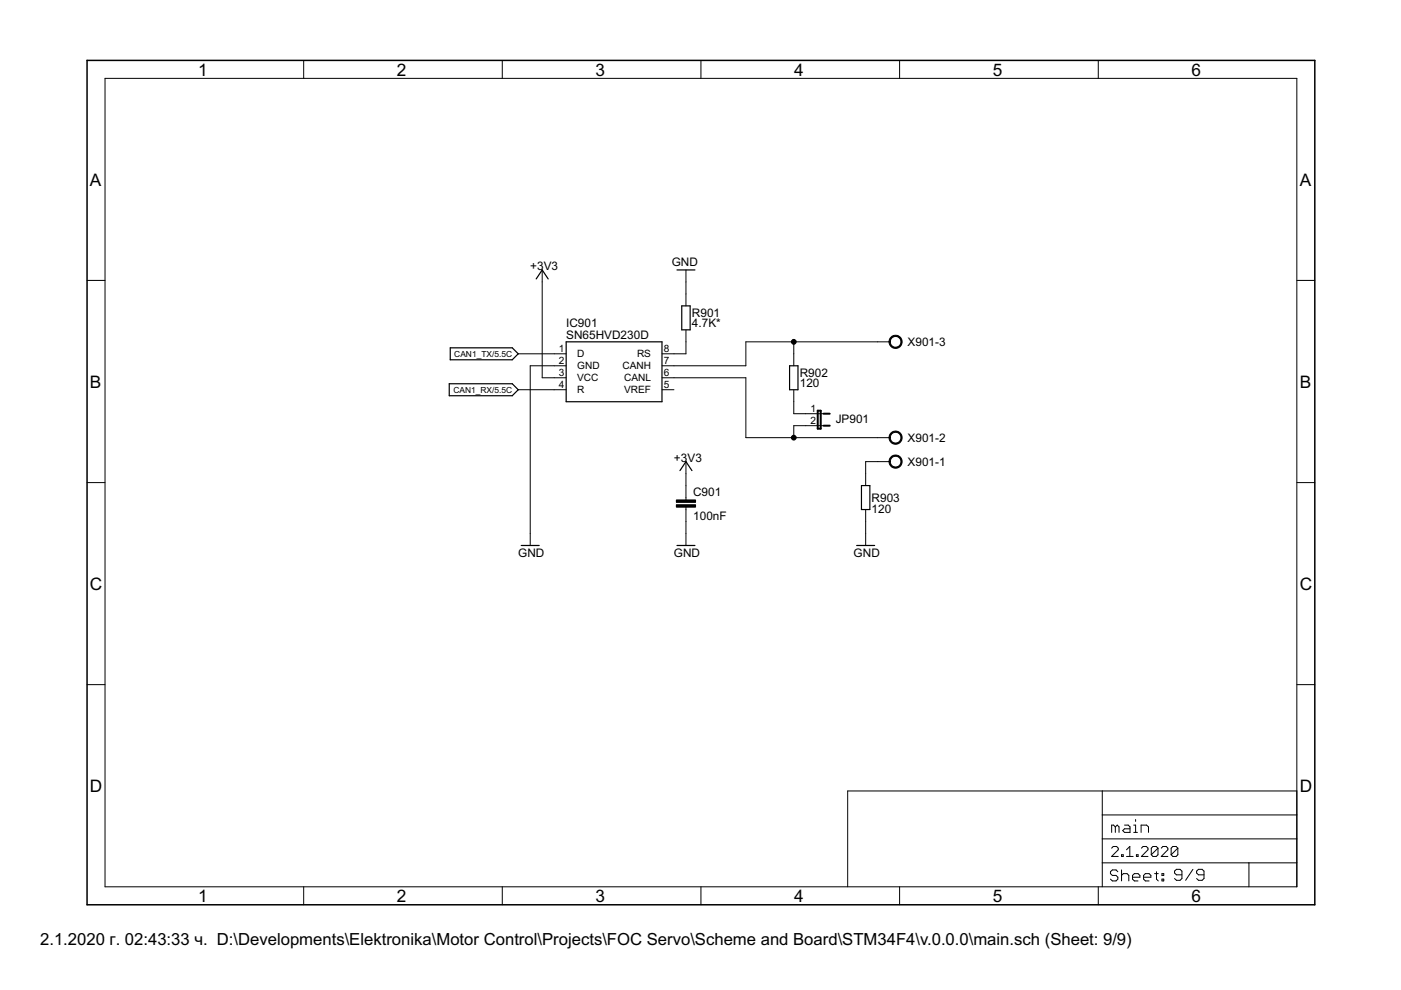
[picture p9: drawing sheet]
<svg xmlns="http://www.w3.org/2000/svg" width="297mm" height="210mm" viewBox="0 0 297 210" stroke-linecap="round" stroke-linejoin="round" font-family="sans-serif">
<g fill="#000" stroke="#000" stroke-width=".25">
<path d="M115 57.2l-1.3 1.9zM115 57.2l1.2 1.9zM143.5 57.2h3.8zM95.5 73.7v2.6zM95.5 76.3h13.1zM95.5 73.7h13.1zM109.9 75l-1.3 1.3zM108.6 73.7l1.3 1.3zM120 72.5h20.4zM140.4 72.5v12.7zM144.5 64.9v5zM146.3 64.9v5z"/>
<path d="M144.5 64.9h1.8zM144.5 69.9h1.8zM167.4 77.6v5zM167.4 77.6h1.8zM95.2 81.4v2.5zM95.2 83.9h13.4zM95.2 81.4h13.4zM109.9 82.6l-1.3 1.3zM108.6 81.4l1.3 1.2zM120 72.5v12.7zM120 85.2h20.4zM145.4 97.9l-1.2 1.9z"/>
<path d="M145.4 97.9l1.3 1.9zM169.2 77.6v5zM167.4 82.6h1.8zM110.5 115.7h3.8zM143.5 115.7h3.8zM181.6 115.7h3.8zM182.6 103v5zM184.4 103v5zM182.6 103h1.8zM182.6 108h1.8z"/>
</g>
<g fill="#000" stroke="#000" stroke-width=".21">
<path d="M22.3 16.6v171.4zM64.4 12.8v3.8zM106.5 12.8v3.8zM148.6 12.8v3.8zM190.7 12.8v3.8zM232.9 12.8v3.8zM22.3 16.6h252.7zM18.5 59.5h3.8zM115 57.2v2.6zM145.4 57.2v2.6zM145.4 59.8v2.5zM275 59.5h3.8z"/>
<path d="M109.9 75h7.6zM112.4 77.6v35.5zM117.5 75h2.5zM117.5 77.6h2.5zM112.4 77.6h5.1zM140.4 77.6h2.5zM140.4 75h2.5zM142.9 77.6h15.2zM145.4 62.3v2.6zM145.4 69.9v2.6zM145.4 72.5v2.5zM142.9 75h2.5z"/>
<path d="M158.1 72.5v5.1zM158.1 72.5h10.2zM168.3 75v2.6zM168.3 72.5v2.5zM186.1 72.5h2.5zM168.3 72.5h17.8zM109.9 82.6h7.6zM115 59.8v20.3zM117.5 80.1h2.5zM117.5 82.6h2.5zM115 80.1h2.5zM140.4 82.6h2.5z"/>
<path d="M140.4 80.1h2.5zM142.9 80.1h15.2zM158.1 80.1v12.7zM158.1 92.8h10.2zM168.3 82.6v2.6zM168.3 85.2v2.5zM168.3 90.3v2.5zM170.8 87.7h2.6zM170.8 90.3h2.6zM168.3 87.7h2.5zM168.3 90.3h2.5zM173.4 87.7h1.2z"/>
<path d="M173.4 90.3h1.2zM183.5 97.9v2.5zM186.1 97.9h2.5zM186.1 92.8h2.5zM168.3 92.8h17.8zM183.5 97.9h2.6zM18.5 102.3h3.8zM112.4 113.1v2.6zM145.4 103v2.5zM145.4 108v2.6zM145.4 105.5v.5zM145.4 107.5v.5z"/>
<path d="M145.4 113.1v2.6zM145.4 97.9v2.5zM145.4 110.6v2.5zM145.4 100.4v2.6zM183.5 100.4v2.6zM183.5 108v2.6zM183.5 113.1v2.6zM183.5 110.6v2.5zM275 102.3h3.8zM18.5 145.2h3.8zM275 145.2h3.8zM179.7 167.7h54z"/>
<path d="M233.7 167.7h41.3zM233.7 177.9h41.3zM233.7 172.8v5.1zM233.7 172.8h41.3zM233.7 167.7v5.1zM235.7 174.9v1.6zM235.7 174.9h.4zM236 179.5l-.3 .3zM236.1 174.9l.4 .4zM236.5 175.3v1.2zM236.5 175.3l.4-.4zM236 179.5h.7z"/>
<path d="M236.9 174.9l.4 .4zM236.7 179.5l.4 .3zM237.3 175.3v1.2zM238 176.1l.4-.4zM238.4 174.9h.8zM238 176.1l.4 .4zM238.4 175.7h1.2zM239.2 174.9l.4 .4zM239.5 179.5v2.1zM239.6 175.3v1.2zM238.4 176.5h1.2zM240.4 174.9h.4z"/>
<path d="M240.4 176.5h.8zM240.8 174.9v1.6zM240.8 173.8v.4zM241.9 174.9v1.6zM241.9 174.9h1.2zM242.4 179.5l-.4 .3zM242.4 179.5h.7zM243.1 174.9l.4 .4zM243.1 179.5l.3 .3zM243.5 175.3v1.2zM244.5 179.5l-.4 .3zM244.5 179.5h.7z"/>
<path d="M245.2 179.5l.3 .3zM245.5 179.8v1.4zM246.5 179.5l-.3 .3zM246.5 179.5h.8zM247.3 179.5l.3 .3zM248.7 179.5l-.4 .3zM248.7 179.5h.7zM249.4 179.5l.3 .3zM249.7 179.8v1.4zM275 172.8v5.1zM275 167.7v5.1zM22.3 188h252.7z"/>
<path d="M64.4 188v3.8zM106.5 188v3.8zM148.6 188v3.8zM179.7 167.7v20.3zM190.7 188v3.8zM232.9 188v3.8zM233.7 182.9v5.1zM233.7 177.9v5zM235.4 184.8v.4zM235.4 185.2l.4 .4zM237.1 180.2l-1.4 1.4zM235.4 184.8l.4-.4z"/>
<path d="M235.8 185.6h.8zM235.4 186.4l.4 .4zM235.8 184.4h.8zM236.6 185.6l.4 .4zM235.8 186.8h.8zM236.6 184.4l.4 .4zM237 186v.4zM237 186.4l-.4 .4zM235.7 181.6h1.4zM237.1 179.8v.4zM237.8 181.2v.4zM237.8 181.2h.3z"/>
<path d="M237.8 184.4v2.4zM237.8 185.6l.4-.4zM238.1 181.2v.4zM237.8 181.6h.3zM238.2 185.2h.8zM238.8 180.2l.7-.7zM238.8 181.6h1.4zM239 185.2l.3 .4zM239.3 185.6v1.2zM240.1 185.6v.8zM240.1 185.6l.4-.4zM240.1 186.4l.4 .4z"/>
<path d="M240.5 185.2h.8zM240.9 181.2v.4zM240.9 181.2h.4zM240.5 186.8h.8zM241.3 185.2l.4 .4zM241.3 181.2v.4zM240.9 181.6h.4zM241.7 185.6v.4zM240.1 186h1.6zM243.4 180.2l-1.4 1.4zM242.5 185.6v.8zM242.5 185.6l.3-.4z"/>
<path d="M242.5 186.4l.3 .4zM242.8 185.2h.8zM242 181.6h1.4zM243.4 179.8v.4zM242.8 186.8h.8zM243.6 185.2l.4 .4zM244 185.6v.4zM242.5 186h1.5zM244.1 179.8v1.4zM244.1 181.2l1.4-1.4zM244.1 181.2l.4 .4zM244.8 185.2h.8z"/>
<path d="M244.5 181.6h.7zM245.2 184.8v1.6zM245.2 186.4l.4 .4zM245.5 181.2l-.3 .4zM247.6 180.2l-1.4 1.4zM246.4 185.2h.3zM246.4 185.2v.4zM246.4 186.4h.3zM246.4 186.4v.4zM246.7 185.2v.4zM246.4 185.6h.3zM246.7 186.4v.4z"/>
<path d="M246.4 186.8h.3zM246.2 181.6h1.4zM247.6 179.8v.4zM248.3 179.8v1.4zM248.3 181.2l1.4-1.4zM248.3 181.2l.4 .4zM249 186.3l.4 .3zM249 184.7v.4zM249 185.1l.4 .4zM248.7 181.6h.7zM249.4 186.6h.8zM249 184.7l.4-.4z"/>
<path d="M249.4 185.5h1.2zM249.7 181.2l-.3 .4zM250.2 186.6l.4-.3zM249.4 184.3h.8zM250.6 184.7v1.6zM250.2 184.3l.4 .4zM252.9 184.3l-1.5 2.3zM253.7 186.3l.4 .3zM253.7 184.7v.4zM253.7 185.1l.4 .4zM254.1 186.6h.8zM253.7 184.7l.4-.4z"/>
<path d="M254.1 185.5h1.2zM254.9 186.6l.4-.3zM254.1 184.3h.8zM255.3 184.7v1.6zM254.9 184.3l.4 .4zM264.8 182.9v5.1zM264.8 182.9h10.2zM233.7 182.9h31.1zM275 182.9v5.1zM275 177.9v5zM275 16.6v171.4z"/>
<path d="M188.9 71.5a1.39 1.39 0 0 1 2.2 .3 1.39 1.39 0 0 1-.8 2 1.39 1.39 0 0 1-1.8-1.3h.2a1.14 1.14 0 0 1 1.6-1.1 1.14 1.14 0 0 1 .3 1.9 1.14 1.14 0 0 1-1.8-.5l-.1-.3h-.2z" fill-rule="evenodd"/>
<path d="M188.9 96.9a1.39 1.39 0 0 1 2.2 .3 1.39 1.39 0 0 1-.8 2 1.39 1.39 0 0 1-1.8-1.3h.2a1.14 1.14 0 0 1 1.6-1.1 1.14 1.14 0 0 1 .3 1.9 1.14 1.14 0 0 1-1.8-.6l-.1-.2h-.2z" fill-rule="evenodd"/>
<path d="M188.9 91.8a1.39 1.39 0 0 1 2.2 .3 1.39 1.39 0 0 1-.8 2 1.39 1.39 0 0 1-1.8-1.3h.2a1.14 1.14 0 0 1 1.6-1.1 1.14 1.14 0 0 1 .3 1.9 1.14 1.14 0 0 1-1.8-.5l-.1-.3h-.2z" fill-rule="evenodd"/>
<circle cx="168.3" cy="72.5" r=".51"/>
<circle cx="168.3" cy="92.8" r=".51"/>
</g>
<path d="M18.5 12.8v179zM18.5 12.8h260.3zM18.5 191.8h260.3zM278.8 12.8v179z" fill="#000" stroke="#000" stroke-width=".32"/>
<path d="M173.4 87.1v3.8zM173.4 90.9h.6zM174 87.1v3.8zM173.4 87.1h.6zM174.6 87.7h1.3zM174.6 90.3h1.3z" fill="#000" stroke="#000" stroke-width=".42"/>
<path d="M143.4 107h4.1v.5h-4.1zM143.4 106h4.1v.5h-4.1z" fill="#000" stroke="#000" stroke-width=".21"/>
<g font-size="4.1">
<text x="42" y="16">1</text>
<text x="84.1" y="16">2</text>
<text x="126.3" y="16">3</text>
<text x="168.4" y="16">4</text>
<text x="210.5" y="16">5</text>
<text x="252.6" y="16">6</text>
<text x="19.1" y="39.3">A</text>
<text x="275.6" y="39.3">A</text>
<text x="19.1" y="82.2">B</text>
<text x="275.6" y="82.2">B</text>
<text x="19.1" y="125">C</text>
<text x="275.6" y="125">C</text>
<text x="19.1" y="167.9">D</text>
<text x="275.6" y="167.9">D</text>
<text x="42" y="191.2">1</text>
<text x="84.1" y="191.2">2</text>
<text x="126.3" y="191.2">3</text>
<text x="168.4" y="191.2">4</text>
<text x="210.5" y="191.2">5</text>
<text x="252.6" y="191.2">6</text>
</g>
<text font-size="4" x="8.5" y="200.4">2.1.2020 г. 02:43:33 ч. D:\Developments\Elektronika\Motor Control\Projects\FOC Servo\Scheme and Board\STM34F4\v.0.0.0\main.sch (Sheet: 9/9)</text>
<g font-size="2.8">
<text x="112.4" y="57.2">+3</text>
<text x="115.3" y="57.2">V3</text>
<text x="142.4" y="56.5">GND</text>
<text x="120" y="71.8">SN65HVD230D</text>
<text x="120" y="69.3">IC901</text>
<text x="146.7" y="69.4">4.7K*</text>
<text x="146.7" y="67.2">R901</text>
<text x="192.4" y="73.4">X901-3</text>
<text x="169.6" y="82.1">120</text>
<text x="169.6" y="79.9">R902</text>
<text x="177.2" y="89.6">JP901</text>
<text x="192.4" y="93.7">X901-2</text>
<text x="142.9" y="97.9">+3V3</text>
<text x="192.4" y="98.8">X901-1</text>
<text x="147" y="105.1">C901</text>
<text x="184.8" y="106.5">R903</text>
<text x="147" y="110.2">100nF</text>
<text x="184.8" y="108.8">120</text>
<text x="109.9" y="118.2">GND</text>
<text x="142.9" y="118.2">GND</text>
<text x="181" y="118.2">GND</text>
</g>
<g font-size="2.4">
<text x="118.5" y="74.7">1</text>
<text x="118.5" y="77.2">2</text>
<text x="122.4" y="75.8">D</text>
<text x="135.1" y="75.8">RS</text>
<text x="140.7" y="77.2">7</text>
<text x="140.7" y="74.7">8</text>
<text x="118.5" y="79.7">3</text>
<text x="118.5" y="82.3">4</text>
<text x="122.4" y="78.3">GND</text>
<text x="122.4" y="80.9">VCC</text>
<text x="122.4" y="83.4">R</text>
<text x="132" y="78.3">CANH</text>
<text x="132.3" y="83.4">VREF</text>
<text x="132.3" y="80.9">CANL</text>
<text x="140.7" y="82.3">5</text>
<text x="140.7" y="79.7">6</text>
<text x="171.8" y="87.4">1</text>
<text x="171.8" y="89.9">2</text>
</g>
<g font-size="2">
<text x="96.3" y="75.7">CAN1_TX/5.5C</text>
<text x="96.1" y="83.3">CAN1_RX/5.5C</text>
</g>
</svg>
